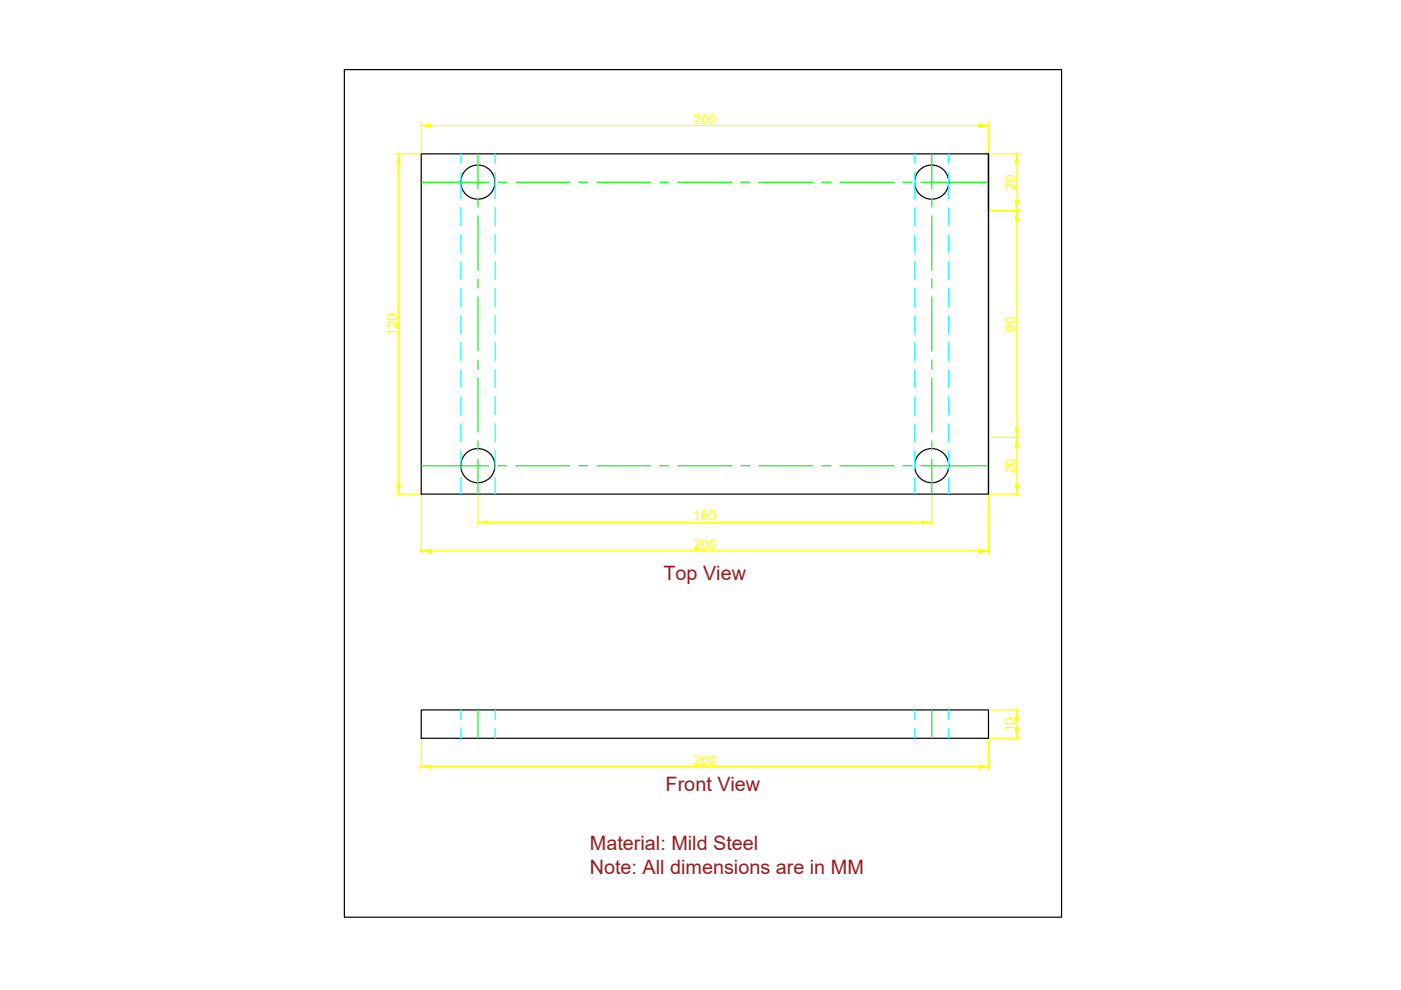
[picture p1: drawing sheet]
<svg xmlns="http://www.w3.org/2000/svg" width="297mm" height="210mm" viewBox="0 0 297 210" stroke-linecap="round" stroke-linejoin="round" font-family="sans-serif">
<!-- layer: 0 -->
<g fill="none" stroke="#000" stroke-width=".25">
<path d="M73 14.8h152.1v179.7h-152.1zM89.3 32.6h120.3v72.2h-120.3zM209.6 44.6v-12v12M209.6 44.6v60.2M89.3 150.5h120.3v6h-120.3z"/>
<circle cx="101.3" cy="38.6" r="3.6"/>
<circle cx="197.5" cy="38.6" r="3.6"/>
<circle cx="101.3" cy="98.7" r="3.6"/>
<circle cx="197.5" cy="98.7" r="3.6"/>
</g>
<g fill="none" stroke="#0f0" stroke-width=".25">
<path d="M89.3 38.6h14.3M101.3 32.6v7.5M105.6 38.6h1.9M109.4 38.6h11.4M122.7 38.6h1.9M126.6 38.6h11.4M139.9 38.6h1.9M143.7 38.6h11.5M157.1 38.6h1.9M160.9 38.6h11.5M174.3 38.6h1.9M178.1 38.6h11.5"/>
<path d="M191.5 38.6h1.9M195.3 38.6h14.3M197.6 32.6v7.5M101.3 42v1.9M101.3 45.8v11.5M101.3 59.2v1.9M197.6 42v1.9M197.6 45.8v11.5M197.6 59.2v1.9M101.3 63v11.4M101.3 76.4v1.9M197.6 63v11.4"/>
<path d="M197.6 76.4v1.9M89.3 98.7h14.3M101.3 80.2v11.4M101.3 93.5v1.9M101.3 97.4v7.4M105.6 98.7h1.9M109.4 98.7h11.4M122.7 98.7h1.9M126.6 98.7h11.4M139.9 98.7h1.9M143.7 98.7h11.5M157.1 98.7h1.9"/>
<path d="M160.9 98.7h11.5M174.3 98.7h1.9M178.1 98.7h11.5M191.5 98.7h1.9M195.3 98.7h14.3M197.6 80.2v11.4M197.6 93.5v1.9M197.6 97.4v7.4M101.3 150.5v6M197.6 150.5v6"/>
</g>
<g fill="none" stroke="#ff0" stroke-width=".25">
<path d="M83.8 32.6h5.1M84.5 34.7v68M89.3 25.9v6.3M91.4 26.6h116.1M209.6 25.9v6.3M210 32.6h6.4M215.6 34.7v7.8M210 44.6h6.4M215.6 46.8v43.9M210 92.7h6.4M215.6 94.9v7.8M83.8 104.8h5.1"/>
<path d="M89.3 105.1v12.4M91.4 116.8h116.1M101.3 105.1v6.4M103.4 110.8h92M197.6 105.1v6.4M209.6 105.1v12.4M210 104.8h6.4M89.3 156.9v6.4M209.6 156.9v6.4M210 150.5h6.4M210 156.5h6.4M215.6 152.6v1.8"/>
<path d="M91.4 162.5h116.1"/>
</g>
<g fill="#ff0" stroke="#ff0" stroke-width=".21">
<path d="M89.3 26.6l2.1-.3v.7z"/>
<path d="M207.5 26.3l2.1 .3-2.1 .4z"/>
<path d="M84.5 32.6l.4 2.1h-.8z"/>
<path d="M84.1 102.7h.8l-.4 2.1z"/>
<path d="M215.6 32.6l.3 2.1h-.6z"/>
<path d="M215.3 42.5h.6l-.3 2.1z"/>
<path d="M215.6 44.6l.3 2.2h-.6z"/>
<path d="M215.3 90.7h.6l-.3 2z"/>
<path d="M215.6 92.7l.3 2.2h-.6z"/>
<path d="M215.3 102.7h.6l-.3 2.1z"/>
<path d="M101.3 110.8l2.1-.4v.7z"/>
<path d="M195.4 110.4l2.2 .4-2.2 .3z"/>
<path d="M89.3 116.8l2.1-.4v.8z"/>
<path d="M207.5 116.4l2.1 .4-2.1 .4z"/>
<path d="M215.6 150.5l.3 2.1h-.6z"/>
<path d="M215.3 154.4h.6l-.3 2.1z"/>
<path d="M89.3 162.5l2.1-.3v.7z"/>
<path d="M207.5 162.2l2.1 .3-2.1 .4z"/>
</g>
<g fill="none" stroke="#0ff" stroke-width=".25">
<path d="M97.7 32.6v2.1M97.7 36.6v5.5M105 32.6v2.1M105 36.6v5.5M194 32.6v2.1M194 36.6v5.5M201.2 32.6v2.1M201.2 36.6v5.5M97.7 44v3.8M97.7 49.8v3.8M97.7 55.5v3.8M105 44v3.8"/>
<path d="M105 49.8v3.8M105 55.5v3.8M194 44v3.8M194 49.8v3.8M194 55.5v3.8M201.2 44v3.8M201.2 49.8v3.8M201.2 55.5v3.8M97.7 61.2v3.8M97.7 66.9v3.9M97.7 72.7v3.8M97.7 78.4v3.8"/>
<path d="M105 61.2v3.8M105 66.9v3.9M105 72.7v3.8M105 78.4v3.8M194 61.2v3.8M194 66.9v3.9M194 72.7v3.8M194 78.4v3.8M201.2 61.2v3.8M201.2 66.9v3.9M201.2 72.7v3.8M201.2 78.4v3.8"/>
<path d="M97.7 84.1v3.8M97.7 89.9v3.8M97.7 95.6v3.8M105 84.1v3.8M105 89.9v3.8M105 95.6v3.8M194 84.1v3.8M194 89.9v3.8M194 95.6v3.8M201.2 84.1v3.8M201.2 89.9v3.8M201.2 95.6v3.8"/>
<path d="M97.7 101.3v3.5M105 101.3v3.5M194 101.3v3.5M201.2 101.3v3.5M97.7 150.5v2.1M97.7 154.5v2M105 150.5v2.1M105 154.5v2M194 150.5v2.1M194 154.5v2M201.2 150.5v2.1M201.2 154.5v2"/>
</g>
<g font-size="4.2" fill="#991b1e">
<text x="140.7" y="122.9">Top View</text>
<text x="141.1" y="167.8">Front View</text>
<text x="125" y="185.3">Note: All dimensions are in MM</text>
<text x="125.1" y="180.3">Material: Mild Steel</text>
</g>
<g font-size="2.9" fill="#ff0">
<text x="147" y="26.2">200</text>
<text x="215.2" y="40.2" transform="rotate(-90 215.2 40.2)">20</text>
<text x="84.1" y="71.2" transform="rotate(-90 84.1 71.2)">120</text>
<text x="215.2" y="70.3" transform="rotate(-90 215.2 70.3)">80</text>
<text x="215.2" y="100.4" transform="rotate(-90 215.2 100.4)">20</text>
<text x="146.9" y="110.3">160</text>
<text x="147" y="116.4">200</text>
<text x="215.2" y="155.3" transform="rotate(-90 215.2 155.3)">10</text>
<text x="147" y="162.1">200</text>
</g>
</svg>
